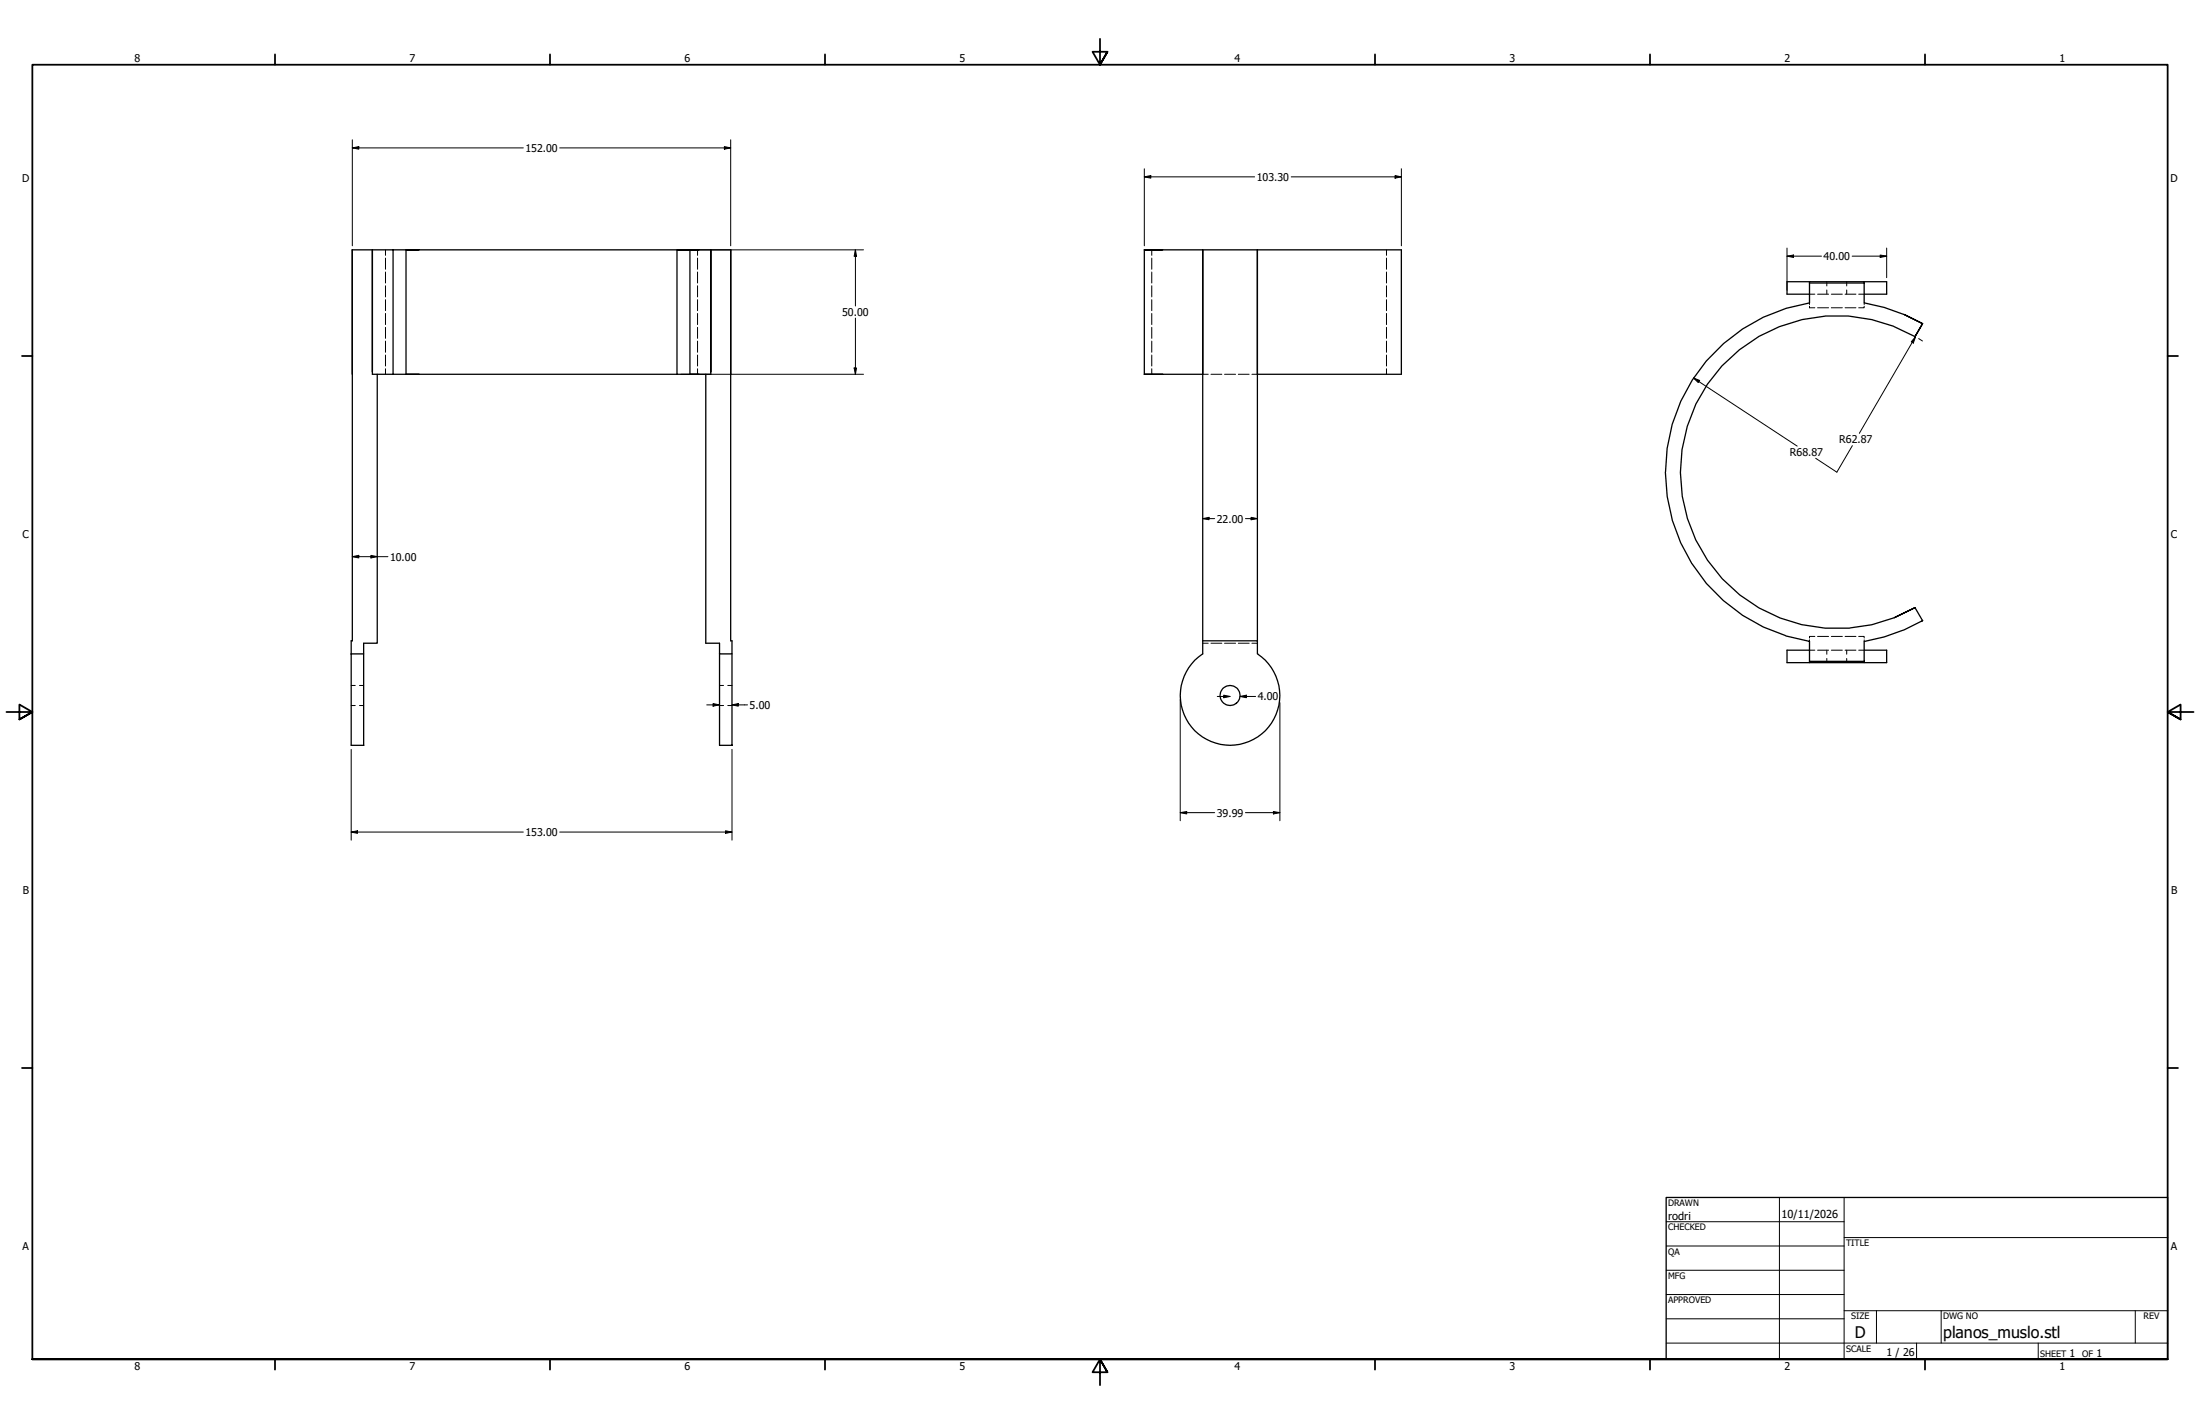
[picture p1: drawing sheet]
<svg xmlns="http://www.w3.org/2000/svg" width="864mm" height="559mm" viewBox="0 0 864 559" stroke-linecap="round" stroke-linejoin="round" font-family="sans-serif">
<!-- layer: Hidden (ANSI) -->
<g fill="none" stroke="#000" stroke-width=".39">
<path d="M151.3 98v2.2M273.8 98v2.2M452.1 98v2.2M544.3 98v2.2M151.3 101.3v4.4M151.3 106.7v4.4M151.3 112.1v4.4M151.3 117.6v4.3M273.8 101.3v4.4M273.8 106.7v4.4M273.8 112.1v4.4M273.8 117.6v4.3"/>
<path d="M452.1 101.3v4.4M452.1 106.7v4.4M452.1 112.1v4.4M452.1 117.6v4.3M544.3 101.3v4.4M544.3 106.7v4.4M544.3 112.1v4.4M544.3 117.6v4.3M710.3 118.9v.6M710.3 115.4h2.1M713.5 115.4h4.3M717.1 110.6v1.6"/>
<path d="M717.1 113.8v1.6M718.9 115.4h4.3M724.3 115.4h4.2M724.9 110.6v1.6M724.9 113.8v1.6M729.6 115.4h2.2M731.8 118.9v.6M151.3 123v4.4M151.3 128.5v4.3M151.3 133.9v4.3M151.3 139.3v4.3M273.8 123v4.4"/>
<path d="M273.8 128.5v4.3M273.8 133.9v4.3M273.8 139.3v4.3M452.1 123v4.4M452.1 128.5v4.3M452.1 133.9v4.3M452.1 139.3v4.3M544.3 123v4.4M544.3 128.5v4.3M544.3 133.9v4.3M544.3 139.3v4.3M710.3 120.1v.7h2.1"/>
<path d="M713.5 120.8h4.3M718.9 120.8h4.3M724.3 120.8h4.2M731.8 120.1v.7h-2.2M151.3 144.7v2.2M273.8 144.7v2.2M452.1 144.7v2.2M472.1 146.9h2.2M475.4 146.9h4.2M480.7 146.9h4.3M486.1 146.9h4.2M491.4 146.9h2.2"/>
<path d="M544.3 144.7v2.2M472.1 252.4h2.2M475.4 252.4h4.2M480.7 252.4h4.3M486.1 252.4h4.2M491.4 252.4h2.2M710.3 255.1h2.1M710.3 251.1v.6M712.4 249.7h-2.1v.7M713.5 255.1h4.3M713.5 249.7h4.3M717.1 255.1v1.6"/>
<path d="M717.1 258.4v1.6M718.9 255.1h4.3M718.9 249.7h4.3M724.3 255.1h4.2M724.3 249.7h4.2M724.9 255.1v1.6M724.9 258.4v1.6M729.6 249.7h2.2v.7M729.6 255.1h2.2M731.8 251.1v.6M137.9 269h1.5M137.9 276.9h1.5"/>
<path d="M141.1 269h1.6M141.1 276.9h1.6M282.4 269h1.6M282.4 276.9h1.6M285.7 269h1.6M285.7 276.9h1.6"/>
</g>
<!-- layer: Visible (ANSI) -->
<g fill="none" stroke="#000" stroke-width=".51">
<path d="M138.4 98h15.9v48.9h-8.1v-48.9v47.9M154.4 98h5v48.9h-5M164.5 98h-5.1h106.3M265.7 98v48.9h-106.3h5.1M265.7 98h5.1h-4.9M270.8 98v48.9h-4.9M274.4 98h-3.6h16M449.2 98v48.9M456.4 98h-7.2h100.9v48.9h-56.5v-48.9v153.5M710.3 111.1v7.8a67.3 67.3 0 0 0-56.6 66.4 67.3 67.3 0 0 0 56.6 66.4h-.2M710.3 110.6h-8.8v4.8h8.8M710.3 111.1v-.5h21.5v.5"/>
<path d="M710.3 111.1h21.5M731.8 110.6h8.8v4.8h-8.8M731.8 111.1v7.8l8 1.8a66.9 66.9 0 0 1 14.9 6.3l-7.2-3.6M751.8 132l2.9-5-3.1 5a59.3 59.3 0 0 0-16.5-6.5h-.2a61.4 61.4 0 0 0-74.6 68.8 61.4 61.4 0 0 0 91.4 44.1l-8.1 4M138.3 146.9v-48.9v153.5h-.4v5.1h4.8v-4.2h5.4v-105.5M277.1 146.9v105.5h5.3v4.2h4.9v-5.1h-.5v-153.5v48.9M279 145.9v-47.9v48.9h-8.2h3.6M456.4 146.9h-7.2h22.9v-48.9v153.5M751.7 238.4l2.9 5.1M137.9 256.7v35.8h4.8M142.7 256.6v35.8M282.4 256.7v35.8h4.9"/>
<path d="M287.3 256.6v35.8M472.1 251.5v5.1a19.5 19.5 0 0 0-4 29.2 19.5 19.5 0 0 0 29.5 0 19.5 19.5 0 0 0-4-29.2l.1 .1M472.1 251.5h21.5v5.1M710.3 255.1h-8.8v4.9h8.8M710.3 251.7v7.8h21.5v.5h-21.5v-.5M731.8 255.1h8.8v4.9h-8.8M754.5 243.6l.2-.1-.2 .1a66.9 66.9 0 0 1-14.9 6.3l-7.8 1.8v7.8M485.3 276l-.3 .2a3.9 3.9 0 0 0-.3-6.7 3.9 3.9 0 0 0-5.7 3.4 3.9 3.9 0 0 0 5.7 3.5l.3-.2"/>
</g>
<!-- layer: Border (ANSI) -->
<g fill="none" stroke="#000" stroke-width=".7">
<path d="M431.8 15.2v10.2l-2.9-5.1h5.8l-2.9 5.1 2.9-5.1M107.9 21.3v4.1M215.9 21.3v4.1M323.8 21.3v4.1M539.8 21.3v4.1M647.7 21.3v4.1M755.6 21.3v4.1M8.6 139.7h4.1M850.9 139.7h4.1M2.5 279.4h10.2l-5.1-2.9v5.8l5.1-2.9-5.1 2.9M861.1 279.4h-10.2l5.1-2.9v5.8l-5.1-2.9 5.1 2.9M8.6 419.1h4.1"/>
<path d="M850.9 419.1h4.1M12.7 533.4v-508h838.2v508h-838.2h838.2M107.9 533.4v4.1M215.9 533.4v4.1M323.8 533.4v4.1M434.7 538.5l-2.9-5.1 2.9 5.1h-5.8l2.9-5.1v10.2M539.8 533.4v4.1M647.7 533.4v4.1M755.6 533.4v4.1"/>
</g>
<!-- layer: Title (ANSI) -->
<g fill="none" stroke="#000" stroke-width=".39">
<path d="M654 479.4h69.9M698.5 469.9v63.5M723.9 469.9v63.5M654 488.9h69.9M654 498.5h69.9M723.9 485.6h127M654 508h69.9M654 517.5h69.9M723.9 514.3h127M736.6 514.3v12.7M762 514.3v12.7M838.2 514.3v12.7"/>
<path d="M654 527h196.9M752.3 527v6.4M800.1 527v6.4"/>
</g>
<path d="M654 469.9h196.9v63.5h-196.9z" fill="none" stroke="#000" stroke-width=".51"/>
<!-- layer: Dimension (ANSI) -->
<g fill="none" stroke="#000" stroke-width=".39">
<path d="M138.3 58l2.5-.5v1zM138.3 58h67.1M138.3 54.9v41.6M219.7 58h67.1M284.4 57.5l2.4 .5-2.4 .5zM286.8 54.9v41.6M449.2 69.4l2.5-.5v1zM449.2 69.4h43.3M449.2 66.2v30.3M506.9 69.4h43.2M547.6 68.9l2.5 .5-2.5 .5zM550.1 66.2v30.3"/>
<path d="M267.3 98h71.7M335.8 98l.4 2.6h-.9zM335.8 98v22.1M701.5 97.3v16.6M740.6 97.3v11.7M701.5 100.5l2.5-.4v.9zM701.5 100.5h13.5M727.1 100.5h13.5M738.1 100.1l2.5 .4-2.5 .5zM335.8 124.8v22.1M751.9 132.2l-.8 2.4-.8-.5zM751.9 132.2l-22 37.9"/>
<path d="M753.1 132.9l1.6 .9M267.3 146.9h71.7M335.3 144.4h.9l-.4 2.5zM664.8 148.3l2.4 1-.6 .8zM664.8 148.3l40.7 26.8M727.1 174.9l-6.1 10.4-8.3-5.5M138.3 218.4l2.5-.5v1zM138.3 218.4h14M145.6 217.9l2.5 .5-2.5 .5zM472.1 203.5l2.5-.5v1zM472.1 203.5h4.7M488.9 203.5h4.7"/>
<path d="M491.1 203l2.5 .5-2.5 .5zM277.4 276.6h5M279.9 276.1l2.5 .5-2.5 .5zM287.3 276.6l2.5-.5v1zM287.3 276.6h6.1M463.3 274.5v47.6M477.8 273.3h5.1M480.4 272.8l2.5 .5-2.5 .5zM486.8 273.3l2.5-.5v1zM486.8 273.3h6.1M502.4 275.7v46.4M137.9 294.1v35.6"/>
<path d="M287.3 294.1v35.6M463.3 318.9l2.5-.4v.9zM463.3 318.9h13.5M488.9 318.9h13.5M499.9 318.5l2.5 .4-2.5 .5zM137.9 326.5l2.4-.5v1zM137.9 326.5h67.5M219.7 326.5h67.6M284.8 326l2.5 .5-2.5 .5z"/>
</g>
<g fill="#000">
<path d="M138.3 58l2.5-.5v1zM284.4 57.5l2.4 .5-2.4 .5zM449.2 69.4l2.5-.5v1zM547.6 68.9l2.5 .5-2.5 .5zM335.8 98l.4 2.6h-.9zM701.5 100.5l2.5-.4v.9zM738.1 100.1l2.5 .4-2.5 .5zM751.9 132.2l-.8 2.4-.8-.5zM335.3 144.4h.9l-.4 2.5zM664.8 148.3l2.4 1-.6 .8zM138.3 218.4l2.5-.5v1zM145.6 217.9l2.5 .5-2.5 .5z"/>
<path d="M472.1 203.5l2.5-.5v1zM491.1 203l2.5 .5-2.5 .5zM279.9 276.1l2.5 .5-2.5 .5zM287.3 276.6l2.5-.5v1zM480.4 272.8l2.5 .5-2.5 .5zM486.8 273.3l2.5-.5v1zM463.3 318.9l2.5-.4v.9zM499.9 318.5l2.5 .4-2.5 .5zM137.9 326.5l2.4-.5v1zM284.8 326l2.5 .5-2.5 .5z"/>
</g>
<g font-size="6.3">
<text x="728.1" y="524.9">D</text>
<text x="762.8" y="525">planos_muslo.stl</text>
</g>
<g font-size="4.3">
<text x="654.8" y="478.6">rodri</text>
<text x="699.3" y="478">10/11/2026</text>
</g>
<g font-size="4.2">
<text x="52.8" y="24.4">8</text>
<text x="160.8" y="24.4">7</text>
<text x="268.7" y="24.4">6</text>
<text x="376.7" y="24.4">5</text>
<text x="484.6" y="24.4">4</text>
<text x="592.6" y="24.4">3</text>
<text x="700.5" y="24.4">2</text>
<text x="808.5" y="24.4">1</text>
<text x="206.2" y="59.6">152.00</text>
<text x="8.8" y="71.4">D</text>
<text x="493.3" y="70.9">103.30</text>
<text x="852" y="71.4">D</text>
<text x="715.8" y="102">40.00</text>
<text x="330.6" y="124">50.00</text>
<text x="722" y="174">R62.87</text>
<text x="702.6" y="179">R68.87</text>
<text x="477.6" y="205">22.00</text>
<text x="8.9" y="211.1">C</text>
<text x="852.2" y="211.1">C</text>
<text x="153.1" y="220">10.00</text>
<text x="493.7" y="274.8">4.00</text>
<text x="294.3" y="278.1">5.00</text>
<text x="477.6" y="320.4">39.99</text>
<text x="206.2" y="328">153.00</text>
<text x="9" y="350.8">B</text>
<text x="852.2" y="350.8">B</text>
<text x="8.9" y="490.5">A</text>
<text x="852.2" y="490.5">A</text>
<text x="740.5" y="532">1 / 26</text>
<text x="812.4" y="532.6">1</text>
<text x="823" y="532.6">1</text>
<text x="52.8" y="537.5">8</text>
<text x="160.8" y="537.5">7</text>
<text x="268.7" y="537.5">6</text>
<text x="376.7" y="537.5">5</text>
<text x="484.6" y="537.5">4</text>
<text x="592.6" y="537.5">3</text>
<text x="700.5" y="537.5">2</text>
<text x="808.5" y="537.5">1</text>
</g>
<g font-size="3.5">
<text x="654.8" y="473.2">DRAWN</text>
<text x="654.8" y="482.8">CHECKED</text>
<text x="724.7" y="488.9">TITLE</text>
<text x="654.8" y="492.3">QA</text>
<text x="654.8" y="501.8">MFG</text>
<text x="654.8" y="511.4">APPROVED</text>
<text x="726.7" y="517.7">SIZE</text>
<text x="762.8" y="517.7">DWG NO</text>
<text x="841.4" y="517.7">REV</text>
<text x="724.7" y="530.4">SCALE</text>
<text x="800.9" y="532.6">SHEET</text>
<text x="817.4" y="532.6">OF</text>
</g>
</svg>
